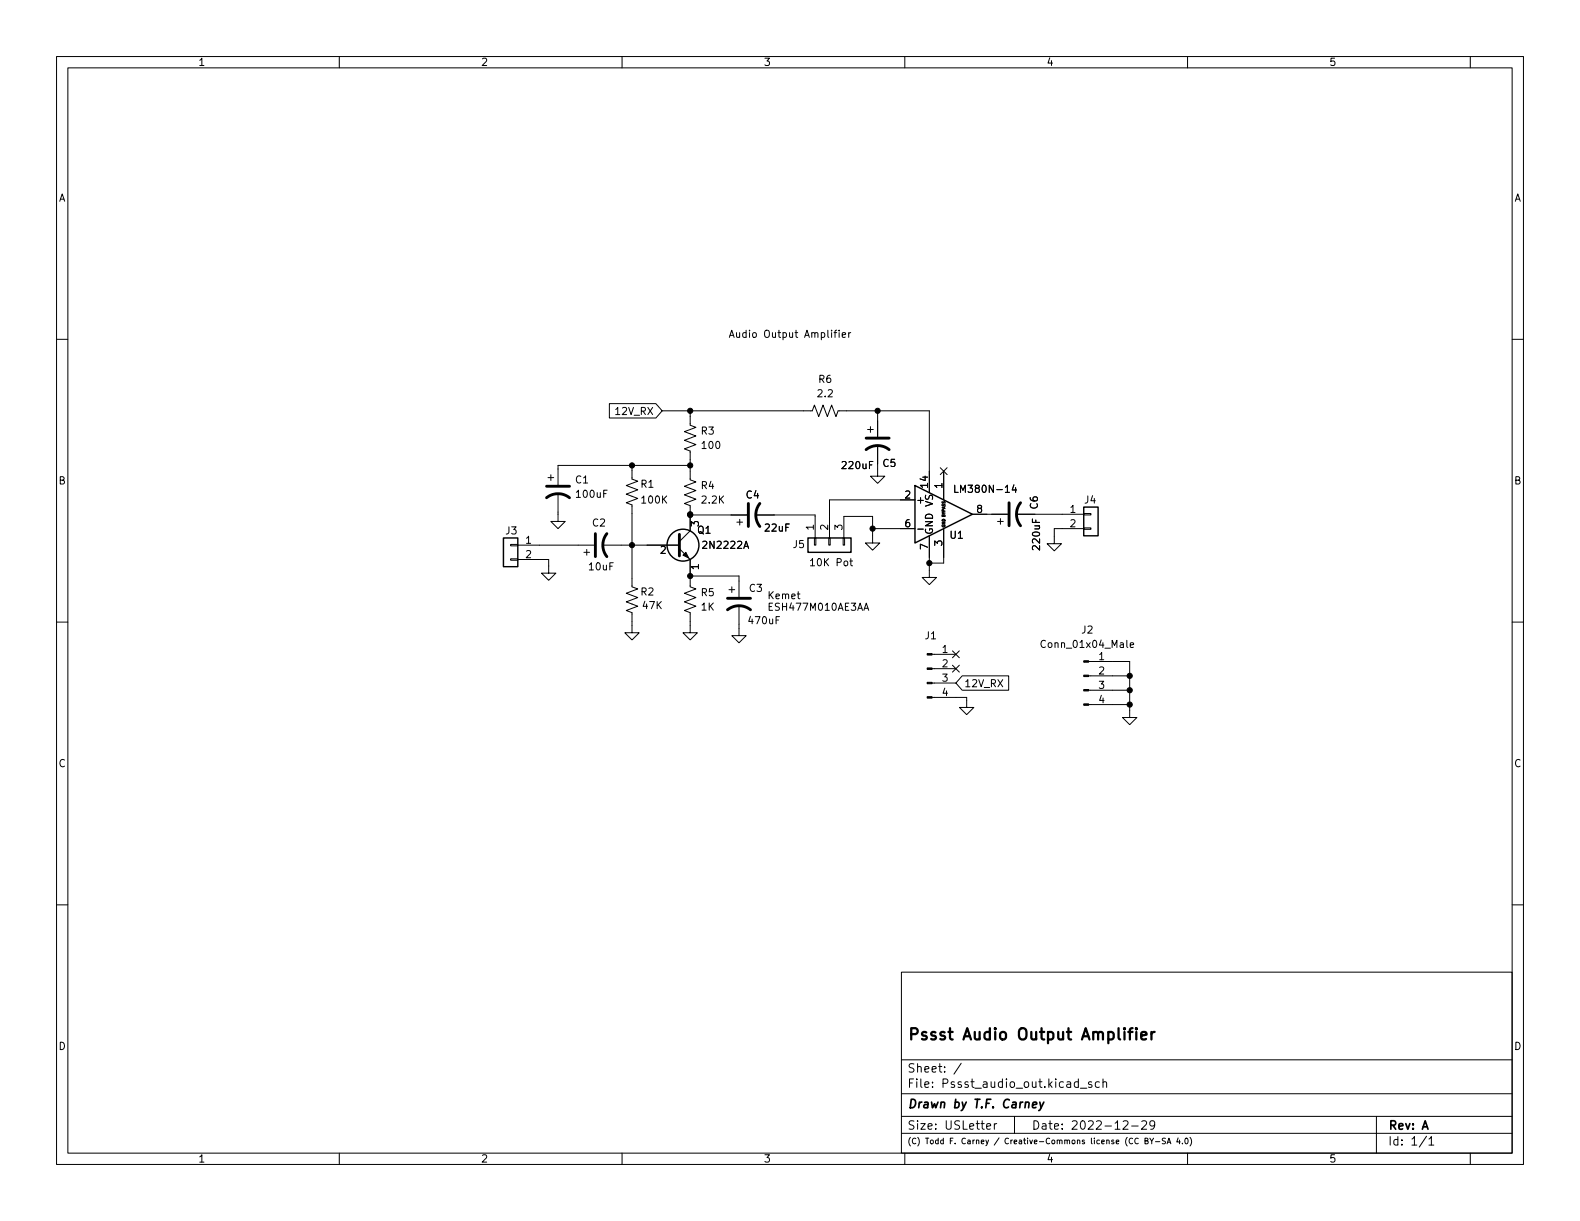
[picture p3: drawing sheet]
<svg xmlns="http://www.w3.org/2000/svg" width="279mm" height="216mm" viewBox="0 0 279 216" stroke-linecap="round" stroke-linejoin="round" font-family="sans-serif">
<g fill="none" stroke="#000" stroke-width=".18">
<path d="M10 10h259.4v195.9h-259.4zM12 12h255.4v191.9h-255.4zM60 10v2M110 10v2M160 10v2M210 10v2M260 10v2M10 60h2M140.6 58.8h.5M140.8 58.4v1.1l.3 .2M150.1 58.8v.9M150.4 58.8l-.3 .3"/>
<path d="M267.4 60h2M107.8 71.4h8.2l1.1 1.2-1.1 1.3h-8.2zM117.1 72.6h26.5l.4-1 .8 2.1 .7-2.1 .8 2.1 .8-2.1 .7 2.1 .4-1.1h16.1v14.5M122 72.6v2.6l1.1 .4-2.1 .7 2.1 .8-2.1 .8 2.1 .7-2.1 .8 1 .4v5l1.1 .4-2.1 .8 2.1 .7-2.1 .8 2.1 .8-2.1 .7 1 .4v4.5l-1.9 1.9M153.4 75.9h1M153.9 75.4v1.1M155.2 78.7v5.5h1.3l-1.3 1.3-1.3-1.3h1.3M155.2 72.6v4.6M90.3 98.8h1.3v.3h-1.3zM90.3 96.3h1.3v.2h-1.3zM91.6 98.9h5.4v2.4h1.3l-1.3 1.3-1.2-1.3h1.2M91.6 96.4h13.4"/>
<path d="M96.9 84.5h1M97.4 83.9v1.1M98.7 87.2v5h1.2l-1.2 1.3-1.3-1.3h1.3M103.3 97.7h1M103.8 97.2v1M106.6 96.4h13.5M107.4 86.7h-.6v1.3M111.8 82.3v2.4l1 .4-2.1 .8 2.1 .7-2.1 .8 2.1 .7-2.1 .8 1.1 .4v14.5l1 .3-2.1 .8 2.1 .8-2.1 .7 2.1 .8-2.1 .8 1.1 .3v3.6h1.2l-1.2 1.3-1.3-1.3h1.3M116.9 96.7l.5-.1 .2 .3-.7 1h.7M120.1 97l1.9 1.9v4.9l1.1 .3-2.1 .8 2.1 .8-2.1 .7 2.1 .8-2.1 .8 1 .3v3.6h1.3l-1.3 1.3-1.2-1.3h1.2M122 91.1h10.1M122 82.3h-23.3v3.4"/>
<path d="M122.2 93v-.8l.5 .4 .1-.3h.6l.1 .2-.1 .5M130.3 92.3h1M130.8 91.8v1M131.5 97l.5-1.3 .4 1.3M131.7 96.6h.6M133.6 91.1h10.5v4M144 95.1h.3v1.3h-.3zM146.6 95.1h.2v1.3h-.2zM149.1 95.1h.3v1.3h-.3zM149.2 95.1v-3.8h5.1v4.7h1.3l-1.3 1.3-1.3-1.3h1.3M154.3 93.5h7.5M154.4 81.6h-.7v1.3"/>
<path d="M161.8 88.4h-15.1v6.7M162.3 93.6h1M164.3 94.7v7.4h1.3l-1.3 1.3-1.2-1.3h1.2M166.3 82.7l1.2 1.2M166.9 83.3v5.1M166.9 93.5v6.1h-2.6M167.5 82.7l-1.2 1.2M172 90.9h6.2M176.4 92.2h1M176.9 91.7v1M177.8 87.1h.7M179.3 85.7l-.3 .9h.8"/>
<path d="M179.6 86.2v.9M179.7 90.9h11.9M182.6 91.8v.6h1.2M191.6 93.3h1.3v.3h-1.3zM191.6 90.8h1.3v.3h-1.3zM191.6 93.5h-5.2v2.6h1.3l-1.3 1.3-1.2-1.3h1.2M10 110h2M122 101.9h8.7v3.6M123.5 100.2h-1.3l.4 .4M128.9 104.3h1M129.4 103.8v1M130.7 107.1v5.3h1.3l-1.3 1.3-1.3-1.3h1.3"/>
<path d="M137.8 109h-.6v1.3M141 105h.5M141.2 104.6v1.1l.3 .2M152.8 107.9l.4-1.2 .4 1.2M152.9 107.6h.6M164.8 118.2h4.2M164.8 115.7h4.2M168.4 115.1l1.2 1.2M168.4 117.6l1.2 1.2M169.6 115.1l-1.2 1.2M169.6 117.6l-1.2 1.2M170.1 119.5h8.3v2.5h-8.3l-1.1-1.2z"/>
<path d="M192.5 117h7.3v9.9h1.2l-1.2 1.2-1.3-1.2h1.3M192.5 119.5h7.3M199.3 113.2v1.1l.1 .2M199.9 114.1l.6-.2-.1-.2-.4-.1-.1 .2v.6h.5M267.4 110h2M164.8 123.3h6.1v1.8h1.3l-1.3 1.3-1.2-1.3h1.2M164.8 120.8h4.2M192.5 124.6h7.3M192.5 122h7.3M10 160h2M267.4 160h2M159.4 171.9h108v32h-108z"/>
<path d="M159.4 197.4h108M159.4 193.4h108M159.4 187.4h108M164.9 192.1v.2M164.9 191.4v.1M167 189.4v.2M167 188.7v.1M170 188l-1.3 1.9M176.3 198.7h-.3l-.2 .3M179.4 197.4v3M193 191.4l-.3-.1-.2 .2v.2l.5 .2v.3h-.5M194.4 191.4l-.4-.1-.3 .3v.4l.1 .2h.6"/>
<path d="M195 191.4l.3-.1 .3 .1 .1 .9M195 190.8v1.5M200.1 199.1h1.2M201.9 198.3l.6-.1 .2 .1 .1 .3-1 1.1h1M204.2 198.8l-.3 .3-.4-.1-.2-.2 .2-.6h.4l.2 .1a.99 .99 0 0 1-.3 1.4h-.3M243.4 197.4v6.5M60 203.9v2M110 203.9v2M159.4 200.4h108M160 203.9v2M178.3 201.3a.44 .44 0 0 0-.6 .5 .44 .44 0 0 0 .6 .4M190.5 201.7l.4-.1 .1 .7"/>
<path d="M191.8 201.6h-.3l-.1 .1v.2l.4 .1v.2h-.4M193 201.3v.8l.1 .2M199.3 201.1a1.15 1.15 0 0 0 0 1.5M202.5 201.7h.4l.1-.4h-.5v1h.4l.1-.4-.2-.2M208.3 201.2l-.2 .7h.6M208.6 201.6v.7M210 203.9v2M252.7 201.4l.4-.4v1.5M252.7 202.5h.8M260 203.9v2"/>
</g>
<g fill="none" stroke="#000" stroke-width=".25">
<path d="M89 95.1h2.6v5.1h-2.6zM142.9 95.1h7.6v2.6h-7.6zM161.8 85.9l10.2 5-10.2 5.1zM191.6 89.7h2.6v5h-2.6z"/>
<circle cx="120.8" cy="96.4" r="2.82"/>
</g>
<g fill="none" stroke="#000" stroke-width=".51">
<path d="M153.2 79.5a3.3 3.3 0 0 1 4 0M153.2 77.5h4M96.6 88a3.3 3.3 0 0 1 4.1 0M96.6 86h4.1M105.3 94.4v4M107.3 94.4a3.3 3.3 0 0 0 0 4M120.1 94.5v3.8M132.3 89v4.1M134.4 89a3.3 3.3 0 0 0 0 4.1M178.4 88.9v4.1M180.5 88.9a3.3 3.3 0 0 0 0 4.1M128.6 107.8a3.3 3.3 0 0 1 4.1 0"/>
<path d="M128.7 105.8h4"/>
</g>
<g fill="#000" stroke="#000" stroke-width=".18">
<path d="M120.8 98.2l.5-.5 .5 1zM164 118.1h.8v.3h-.8zM164 115.6h.8v.2h-.8zM191.6 119.4h.9v.2h-.9zM191.6 116.8h.9v.3h-.9zM164 123.2h.8v.2h-.8zM164 120.7h.8v.2h-.8zM191.6 124.5h.9v.2h-.9zM191.6 121.9h.9v.3h-.9z"/>
<circle cx="122" cy="72.6" r=".46"/>
<circle cx="155.2" cy="72.6" r=".46"/>
<circle cx="111.8" cy="82.3" r=".46"/>
<circle cx="111.8" cy="96.4" r=".46"/>
<circle cx="122" cy="82.3" r=".46"/>
<circle cx="122" cy="90.9" r=".46"/>
<circle cx="122" cy="91.1" r=".46"/>
<circle cx="154.3" cy="93.5" r=".46"/>
<circle cx="164.3" cy="99.6" r=".46"/>
<circle cx="122" cy="101.9" r=".46"/>
<circle cx="199.8" cy="119.5" r=".46"/>
<circle cx="199.8" cy="122" r=".46"/>
<circle cx="199.8" cy="124.6" r=".46"/>
</g>
<g font-size="2.8">
<text x="160.4" y="184.5">Pssst</text>
<text x="170.3" y="184.5">Audio</text>
<text x="180.3" y="184.5">Output</text>
<text x="192.1" y="184.5">Amplifier</text>
</g>
<g font-size="2.1">
<text x="160.4" y="190.1">Sheet:</text>
<text x="160.4" y="196.4">Drawn</text>
<text x="160.4" y="192.8">File:</text>
<text x="166.8" y="192.8">Pssst_audio_out.kicad_sch</text>
<text x="168.6" y="196.4">by T.F.</text>
<text x="177.8" y="196.4">Carney</text>
<text x="160.4" y="200.2">Size:</text>
<text x="167.1" y="200.2">USLetter</text>
<text x="182.4" y="200.2">Date:</text>
<text x="189.4" y="200.2">2022-12-29</text>
<text x="245.4" y="200.2">Rev:</text>
<text x="245.4" y="203">Id:</text>
<text x="249.5" y="203">1/1</text>
<text x="251.5" y="200.2">A</text>
</g>
<g font-size="1.8">
<text x="35" y="12">1</text>
<text x="85" y="12">2</text>
<text x="135" y="12">3</text>
<text x="185" y="12">4</text>
<text x="235" y="12">5</text>
<text x="10.4" y="36">A</text>
<text x="267.8" y="36">A</text>
<text x="128.8" y="59.7">Audio</text>
<text x="135" y="59.7">Output</text>
<text x="142.4" y="59.7">Amplifier</text>
<text x="144.3" y="70.6">2.2</text>
<text x="144.6" y="68.1">R6</text>
<text x="108.6" y="73.8">12V_RX</text>
<text x="123.8" y="77.2">R3</text>
<text x="123.8" y="79.8">100</text>
<text x="148.6" y="83.3">220uF</text>
<text x="156" y="82.9">C5</text>
<text x="10.3" y="86">B</text>
<text x="101.6" y="85.9">C1</text>
<text x="101.6" y="88.4">100uF</text>
<text x="113.2" y="86.6">R1</text>
<text x="113.2" y="89.4">100K</text>
<text x="123.8" y="86.9">R4</text>
<text x="123.8" y="89.4">2.2K</text>
<text x="131.8" y="88.5">C4</text>
<text x="159.8" y="88.1">2</text>
<text x="161.9" y="89.4">+</text>
<text x="164.1" y="86.5" transform="rotate(-90 164.1 86.5)">14</text>
<text x="166.6" y="86.5" transform="rotate(-90 166.6 86.5)">1</text>
<text x="168.5" y="87.5">LM380N-14</text>
<text x="191.6" y="89.4">J4</text>
<text x="267.7" y="86">B</text>
<text x="89.3" y="94.9">J3</text>
<text x="104.6" y="93.5">C2</text>
<text x="123.2" y="94.7">Q1</text>
<text x="135" y="94.4">22uF</text>
<text x="143.9" y="93.9" transform="rotate(-90 143.9 93.9)">1</text>
<text x="146.4" y="93.9" transform="rotate(-90 146.4 93.9)">2</text>
<text x="149" y="93.9" transform="rotate(-90 149 93.9)">3</text>
<text x="159.8" y="93.2">6</text>
<text x="165.4" y="94.6" transform="rotate(-90 165.4 94.6)">GND VS</text>
<text x="167.8" y="95.6">U1</text>
<text x="172.5" y="90.7">8</text>
<text x="183.9" y="90.2" transform="rotate(-90 183.9 90.2)">C6</text>
<text x="189.1" y="90.7">1</text>
<text x="189.1" y="93.2">2</text>
<text x="92.8" y="96.1">1</text>
<text x="92.8" y="98.7">2</text>
<text x="103.9" y="101.2">10uF</text>
<text x="124" y="97.4">2N2222A</text>
<text x="124.3" y="100.9" transform="rotate(-90 124.3 100.9)">1</text>
<text x="140.1" y="97.3">J5</text>
<text x="143" y="100.1">10K</text>
<text x="147.8" y="100.1">Pot</text>
<text x="164.1" y="97.3" transform="rotate(-90 164.1 97.3)">7</text>
<text x="166.6" y="96.7" transform="rotate(-90 166.6 96.7)">3</text>
<text x="184.3" y="97.5" transform="rotate(-90 184.3 97.5)">220uF</text>
<text x="113.2" y="105.7">R2</text>
<text x="123.8" y="105.8">R5</text>
<text x="132.3" y="105">C3</text>
<text x="135.6" y="105.9">Kemet</text>
<text x="135.6" y="108">ESH477M010AE3AA</text>
<text x="113.4" y="108.1">47K</text>
<text x="123.8" y="108.3">1K</text>
<text x="132.1" y="110.8">470uF</text>
<text x="163.4" y="113.4">J1</text>
<text x="191.1" y="112.4">J2</text>
<text x="166.5" y="115.4">1</text>
<text x="166.5" y="118">2</text>
<text x="183.8" y="114.9">Conn_01x04_Male</text>
<text x="194.1" y="116.7">1</text>
<text x="194.1" y="119.3">2</text>
<text x="166.5" y="120.5">3</text>
<text x="166.5" y="123.1">4</text>
<text x="170.5" y="121.9">12V_RX</text>
<text x="194.1" y="121.8">3</text>
<text x="194.1" y="124.3">4</text>
<text x="10.3" y="136">C</text>
<text x="267.7" y="136">C</text>
<text x="10.3" y="186">D</text>
<text x="267.7" y="186">D</text>
<text x="35" y="205.9">1</text>
<text x="85" y="205.9">2</text>
<text x="135" y="205.9">3</text>
<text x="185" y="205.9">4</text>
<text x="235" y="205.9">5</text>
</g>
<g font-size="1.4">
<text x="160.4" y="202.6">(C)</text>
<text x="163.6" y="202.6">Todd</text>
<text x="168" y="202.6">F.</text>
<text x="170.3" y="202.6">Carney</text>
<text x="176.2" y="202.6">/</text>
<text x="178.2" y="202.6">Creative-Commons</text>
<text x="193.6" y="202.6">license</text>
<text x="199.8" y="202.6">(CC</text>
<text x="203.4" y="202.6">BY-SA</text>
<text x="209.2" y="202.6">4.0)</text>
</g>
<text font-size=".7" x="167.3" y="93.3" transform="rotate(-90 167.3 93.3)">GND BYPASS</text>
</svg>
